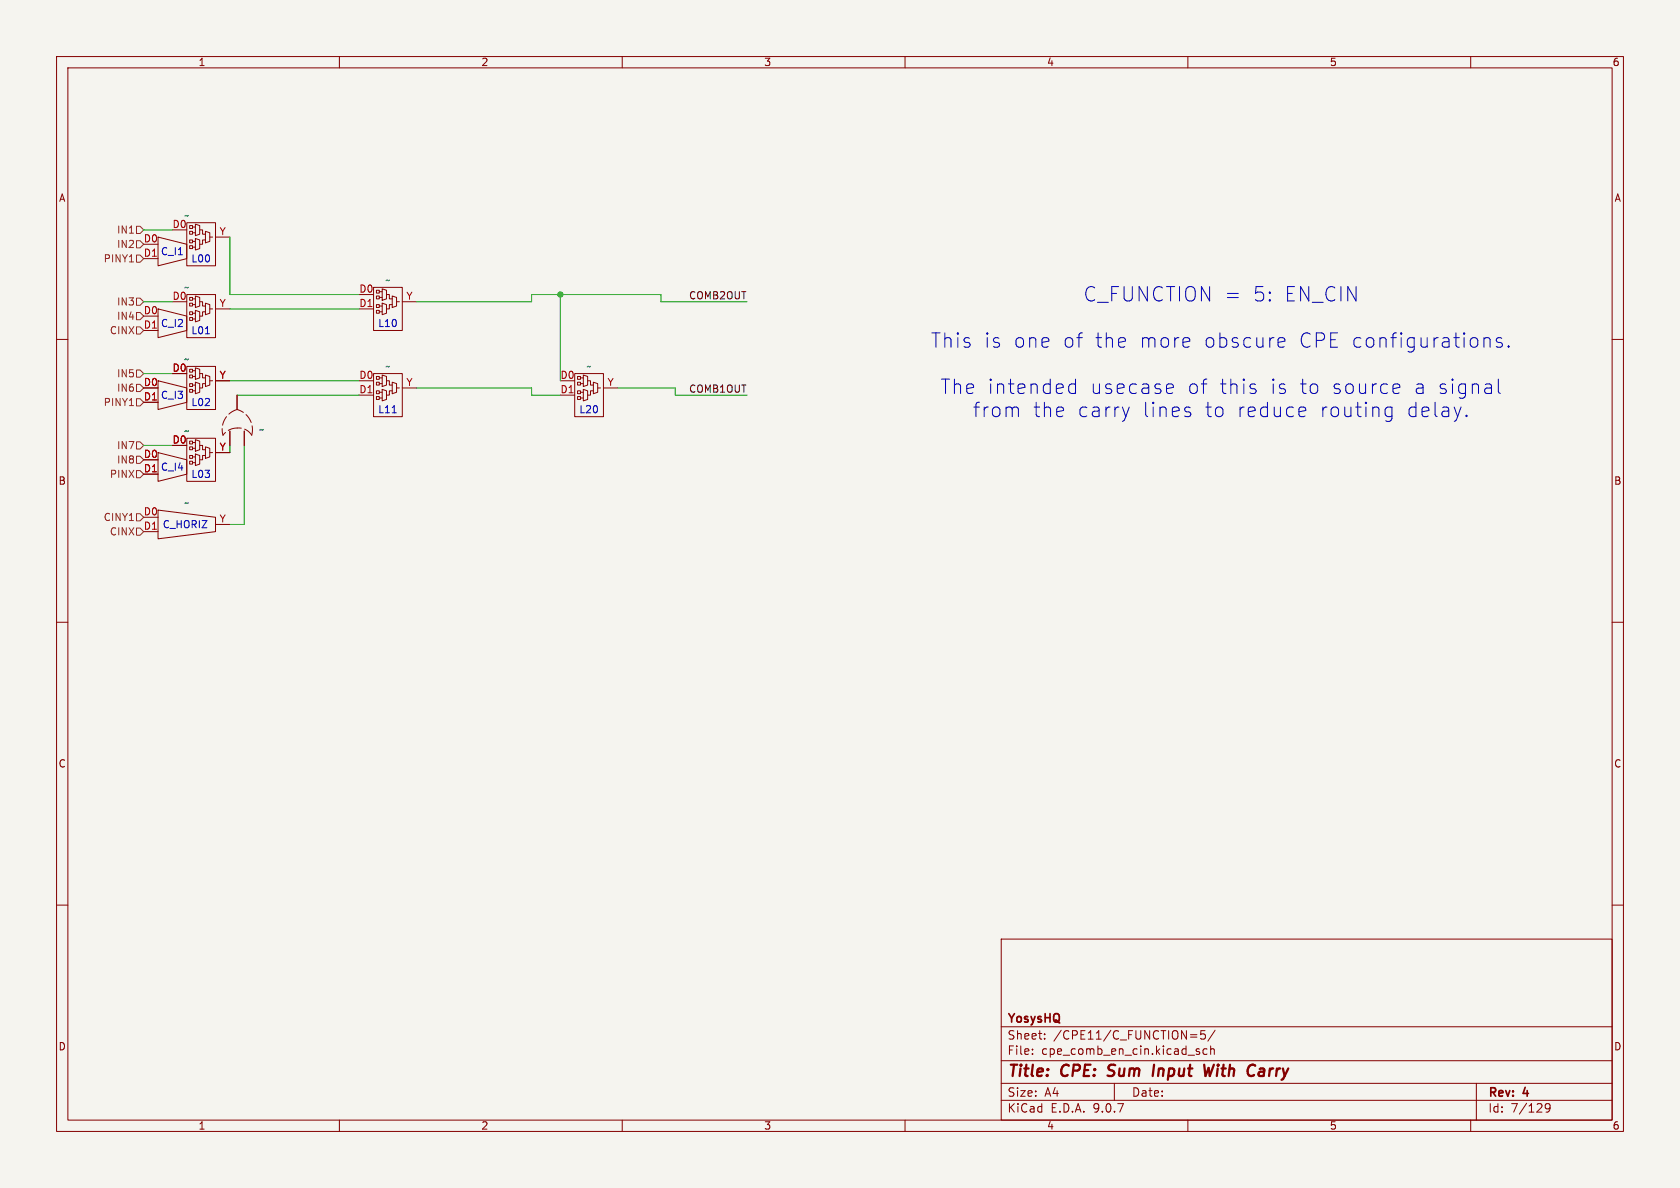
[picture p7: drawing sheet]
<svg xmlns="http://www.w3.org/2000/svg" width="297mm" height="210mm" viewBox="0 0 297 210" stroke-linecap="round" stroke-linejoin="round" font-family="sans-serif">
<path d="M0 0h297v210h-297z" fill="#f5f4ef" stroke="#f5f4ef" stroke-width=".18"/>
<g fill="none" stroke="#840000" stroke-width=".18">
<path d="M10 10h277v190h-277zM12 12h273v186h-273zM60 10v2M110 10v2M160 10v2M210 10v2M260 10v2M33 39.4h5.1v7.6h-5.1zM33.5 39.9h.5v.5h-.5zM34.5 39.6l.8 .3v1.5l-.8 .3zM25.4 45.7h2.5M25.4 58.4h2.5"/>
<path d="M27.9 41.9l5.1 1.3v2.5l-5.1 1.3zM27.9 54.6l5.1 1.3v2.5l-5.1 1.3zM33 52.1h5.1v7.6h-5.1zM33.5 40.9h.5v.5h-.5zM33.5 42.4h.5v.5h-.5zM33.5 43.4h.5v.5h-.5zM33.5 52.6h.5v.5h-.5zM33.5 53.6h.5v.5h-.5zM33.5 55.1h.5v.5h-.5zM33.5 56.1h.5v.5h-.5zM34 40.1h.5M34 41.1h.5"/>
<path d="M34 42.7h.5M34 43.7h.5M34 52.8h.5M34 53.8h.5M34 55.4h.5M34 56.4h.5M34.5 42.2l.8 .2v1.5l-.8 .3zM34.5 52.3l.8 .3v1.5l-.8 .3zM34.5 54.9l.8 .2v1.5l-.8 .3zM35.3 40.6h.5v.8h.5M35.3 53.3h.5v.8h.5M36.3 42.4h-.5v.8h-.5"/>
<path d="M36.3 40.9l.8 .2v1.6l-.8 .2zM36.3 55.1h-.5v.8h-.5M36.3 53.6l.8 .2v1.6l-.8 .2zM37.1 54.6h.5M37.1 41.9h.5M38.1 54.6h2.5M38.1 41.9h2.5M63.5 54.6h2.5M66 50.8h5.1v7.6h-5.1zM66.5 51.3h.6v.5h-.6zM66.5 52.3h.6v.5h-.6zM66.5 53.8h.6v.6h-.6z"/>
<path d="M66.5 54.9h.6v.5h-.6zM67.1 51.6h.5M67.1 52.6h.5M67.1 54.1h.5M67.1 55.1h.5M67.6 51.1l.7 .2v1.5l-.7 .3zM67.6 53.6l.7 .2v1.6l-.7 .2zM68.3 52.1h.5v.7h.5M69.3 53.8h-.5v.8h-.5M69.3 52.3l.8 .3v1.5l-.8 .3zM70.1 53.3h.5M71.1 53.3h2.6"/>
<path d="M10 60h2M25.4 71.1h2.5M27.9 67.3l5.1 1.3v2.5l-5.1 1.3zM33 64.8h5.1v7.6h-5.1zM33 77.5h5.1v7.6h-5.1zM33.5 65.3h.5v.5h-.5zM33.5 66.3h.5v.5h-.5zM33.5 67.8h.5v.5h-.5zM33.5 68.8h.5v.5h-.5zM33.5 78h.5v.5h-.5zM33.5 79h.5v.5h-.5zM34 65.5h.5"/>
<path d="M34 66.5h.5M34 68.1h.5M34 69.1h.5M34 78.2h.5M34 79.2h.5M34.5 65l.8 .3v1.5l-.8 .3zM34.5 67.6l.8 .2v1.5l-.8 .3zM34.5 77.7l.8 .3v1.5l-.8 .3zM35.3 66h.5v.8h.5M35.3 78.7h.5v.8h.5M36.3 67.8h-.5v.8h-.5M36.3 66.3l.8 .2v1.6l-.8 .2z"/>
<path d="M36.3 79l.8 .2v1.6l-.8 .2zM37.1 67.3h.5M38.1 67.3h2.5M40.6 76.2v2.5M41.9 69.9v2.5M43.2 76.2v2.5M63.5 69.9h2.5M66 66h5.1v7.7h-5.1zM66.5 66.5h.6v.6h-.6zM66.5 67.6h.6v.5h-.6zM66.5 69.1h.6v.5h-.6zM66.5 70.1h.6v.5h-.6z"/>
<path d="M67.1 66.8h.5M67.1 67.8h.5M67.1 69.3h.5M67.1 70.4h.5M67.6 66.3l.7 .2v1.6l-.7 .2zM67.6 68.8l.7 .3v1.5l-.7 .3zM68.3 67.3h.5v.8h.5M69.3 69.1h-.5v.8h-.5M69.3 67.6l.8 .2v1.5l-.8 .3zM70.1 68.6h.5M71.1 68.6h2.6M99.1 69.9h2.5"/>
<path d="M101.6 66h5.1v7.7h-5.1zM102.1 66.5h.5v.6h-.5zM102.1 67.6h.5v.5h-.5zM102.1 69.1h.5v.5h-.5zM102.1 70.1h.5v.5h-.5zM102.6 66.8h.5M102.6 67.8h.5M102.6 69.3h.5M102.6 70.4h.5M103.1 66.3l.8 .2v1.6l-.8 .2zM103.1 68.8l.8 .3v1.5l-.8 .3zM103.9 67.3h.5v.8h.5"/>
<path d="M104.9 69.1h-.5v.8h-.5M104.9 67.6l.8 .2v1.5l-.8 .3zM105.7 68.6h.5M106.7 68.6h2.5M285 60h2M25.4 83.8h2.5M25.4 94h2.5M27.9 80l5.1 1.3v2.5l-5.1 1.3zM27.9 90.2l10.2 1.2v2.6l-10.2 1.3zM33.5 80.5h.5v.5h-.5zM33.5 81.5h.5v.5h-.5zM34 80.8h.5"/>
<path d="M34 81.8h.5M34.5 80.3l.8 .2v1.5l-.8 .3zM36.3 80.5h-.5v.8h-.5M37.1 80h.5M38.1 80h2.5M38.1 92.7h2.5M10 110h2M285 110h2M10 160h2M177 166h108v32h-108zM285 160h2M60 198v2"/>
<path d="M110 198v2M160 198v2M177 194.5h108M177 191.5h108M177 187.5h108M177 181.5h108M182.5 186.3v.1M182.5 185.5v.1M184.7 183.6v.1M184.7 182.8v.1M197 191.5v3M210 198v2"/>
<path d="M210.5 182.9h1.1M210.5 183.3h1.1M211.5 185.7l.6 .4-.2 .3-.4-.1M212 185.5l-.3-.1-.2 .2M213 182.2h-.7l-.1 .7 .3-.1h.5l.1 .3-.1 .5-.2 .1-.6-.1M213.4 185.5l-.4-.1-.3 .3v.4l.1 .2h.6M214 185.5l.2-.1 .4 .1 .1 .9M214 184.9v1.5M214.8 182.1l-1.3 2M260 198v2M261 191.5v6.5M274 195.7l-.3 .3h-.2l-.3-.3 .1-.5 .4-.1 .3 .1a.99 .99 0 0 1-.4 1.4h-.3"/>
</g>
<path d="M195.8 190.1l.3 .1M196.1 188.4l-.1 .2v.4M204 188.2l-.2 2M214.6 188.2l-.7 2-.2-1.4-.6 1.4M223.3 188.9l-.6 .1M223.3 189.4h-.5a.4 .4 0 0 0-.3 .4 .4 .4 0 0 0 .2 .4h.5" fill="none" stroke="#840000" stroke-width=".4"/>
<path d="M41.9 72.4a3.7 3.7 0 0 0-2.5 4.5M42 75.7a3.1 3.1 0 0 0-2.6 1.2M44.5 76.9a2.69 2.69 0 0 0-2.5-1.2M44.5 76.9a3.7 3.7 0 0 0-2.6-4.5" fill="none" stroke="#840000" stroke-width=".18" stroke-dasharray="1.7 .6"/>
<g fill="none" stroke="#725600" stroke-width=".18">
<path d="M24.1 57.8h.7l.6 .6-.6 .7h-.7zM24.1 55.2h.7l.6 .7-.6 .6h-.7zM24.1 52.7h.7l.6 .6-.6 .7h-.7zM24.1 42.5h.7l.6 .7-.6 .6h-.7zM24.1 45.1h.7l.6 .6-.6 .7h-.7zM24.1 40h.7l.6 .6-.6 .7h-.7zM24.1 70.5h.7l.6 .6-.6 .7h-.7zM24.1 65.4h.7l.6 .6-.6 .7h-.7zM24.1 78.1h.7l.6 .6-.6 .7h-.7zM24.1 67.9h.7l.6 .7-.6 .6h-.7zM24.1 80.6h.7l.6 .7-.6 .6h-.7zM24.1 83.2h.7l.6 .6-.6 .7h-.7z"/>
<path d="M24.1 93.3h.7l.6 .7-.6 .6h-.7zM24.1 90.8h.7l.6 .6-.6 .7h-.7z"/>
</g>
<g fill="none" stroke="#009600" stroke-width=".18">
<path d="M25.4 53.3h5.1M25.4 40.6h5.1M40.6 41.9v10.2h22.9M40.6 54.6h22.9M73.7 53.3h20.3v-1.2h22.8v1.2h15.3M99.1 52.1v15.2M25.4 66h5.1M25.4 78.7h5.1M40.6 67.3h22.9M40.6 78.7v1.3M41.9 69.9h21.6M43.2 78.7v14h-2.6"/>
<path d="M73.7 68.6h20.3v1.3h5.1M109.2 68.6h10.2v1.3h12.7"/>
</g>
<g fill="none" stroke="#0000c2" stroke-width=".18">
<path d="M36.3 59h.7M210.2 59.8l.1 .5-1.2 .2M226.1 59.8l.7-.1 .2 .1 .1 .5-1.2 .2M262.3 59.9a.63 .63 0 0 1 1.1 .2v1.3M265.5 59.8l-.6-.1-.4 .4 .1 .3 .9 .3 .1 .2-.1 .4-.3 .1-.7-.1M69.3 73h.8M189 69.3l.4 .3 .7-.2M190.1 67v2.6M190.1 68l-.7-.1-.4 .2M199.6 72l-.6 1.6M206.6 67.9l.7 .1 .1 .5-1.2 .2M207.3 69.4l-.7 .2"/>
<path d="M210.2 72.8l.3 .4-.1 .3-.2 .1M210.2 72l.2 .1M221.9 68.8l.2 .3-.2 .3M226.1 61.3l.2 .1 .7-.1M230 72l.7 .1 .1 .5-1.2 .2M230.7 73.5l-.7 .1M246.1 72.1l-.7-.1-.5 .4v.8l.2 .3 .3 .1 .7-.1M246.1 72v2a.69 .69 0 0 1-1.1 .4M246.6 67.9l.7 .1 .2 .5-1.2 .2M247.3 69.4l-.7 .2M259.3 73.4l.1 .1-.1 .1M259.3 73.4l-.2 .1 .2 .1"/>
<path d="M259.3 73.4v.2M264.9 67v2.2l.3 .4M266.7 61.1l.1 .2-.1 .1M266.7 61.1l-.1 .2 .1 .1M266.7 61.1v.3"/>
</g>
<circle cx="99.1" cy="52.1" r=".46" fill="#009600" stroke="#009600" stroke-width=".18"/>
<g font-size="3.5" fill="#0000c2">
<text x="191.5" y="53.5">C_FUNCTION =</text>
<text x="221.4" y="53.5">5:</text>
<text x="226.9" y="53.5">EN_CIN</text>
<text x="164.5" y="61.7">This</text>
<text x="173.9" y="61.7">is</text>
<text x="179.1" y="61.7">one</text>
<text x="187.7" y="61.7">of</text>
<text x="193.3" y="61.7">the</text>
<text x="201.2" y="61.7">more</text>
<text x="212.5" y="61.7">obscure</text>
<text x="229.2" y="61.7">CPE configurations.</text>
<text x="166.2" y="69.9">The intended</text>
<text x="192.6" y="69.9">usecase</text>
<text x="209.7" y="69.9">of</text>
<text x="215.4" y="69.9">this</text>
<text x="224.3" y="69.9">is</text>
<text x="229.4" y="69.9">to</text>
<text x="235" y="69.9">source</text>
<text x="249.5" y="69.9">a signal</text>
<text x="172" y="74">from</text>
<text x="182.6" y="74">the</text>
<text x="190.4" y="74">carry</text>
<text x="201.8" y="74">lines</text>
<text x="212.8" y="74">to</text>
<text x="218.4" y="74">reduce</text>
<text x="233" y="74">routing</text>
<text x="248.3" y="74">delay.</text>
</g>
<g font-size="2.8" fill="#840000">
<text x="178" y="190.9">Title:</text>
<text x="187.7" y="190.9">CPE:</text>
<text x="196.7" y="190.9">Sum</text>
<text x="205.4" y="190.9">Input</text>
<text x="215.3" y="190.9">With</text>
<text x="223.8" y="190.9">Carry</text>
</g>
<g font-size="2.1" fill="#840000">
<text x="178" y="184">Sheet:</text>
<text x="178" y="181.2">YosysHQ</text>
<text x="186.2" y="184">/CPE11/C_FUNCTION=5/</text>
<text x="178" y="186.7">File:</text>
<text x="184.1" y="186.7">cpe_comb_en_cin.kicad_sch</text>
<text x="178" y="196.9">KiCad</text>
<text x="178" y="194.1">Size:</text>
<text x="184.7" y="194.1">A4</text>
<text x="185.7" y="196.9">E.D.A.</text>
<text x="193.3" y="196.9">9.0.7</text>
<text x="200" y="194.1">Date:</text>
<text x="263" y="194.3">Rev:</text>
<text x="263" y="196.9">Id:</text>
<text x="267.1" y="196.9">7/129</text>
<text x="269.4" y="194.3">4</text>
</g>
<g font-size="1.8" fill="#840000">
<text x="35" y="11.9">1</text>
<text x="85" y="11.9">2</text>
<text x="135" y="11.9">3</text>
<text x="185" y="11.9">4</text>
<text x="235" y="11.9">5</text>
<text x="285" y="11.9">6</text>
<text x="10.3" y="35.9">A</text>
<text x="285.3" y="35.9">A</text>
<text x="10.3" y="85.9">B</text>
<text x="285.3" y="85.9">B</text>
<text x="10.3" y="135.9">C</text>
<text x="285.3" y="135.9">C</text>
<text x="10.3" y="185.9">D</text>
<text x="285.3" y="185.9">D</text>
<text x="35" y="199.9">1</text>
<text x="85" y="199.9">2</text>
<text x="135" y="199.9">3</text>
<text x="185" y="199.9">4</text>
<text x="235" y="199.9">5</text>
<text x="285" y="199.9">6</text>
</g>
<g font-size="1.8" fill="#725600">
<text x="20.6" y="41.5">IN1</text>
<text x="18.2" y="46.6">PINY1</text>
<text x="20.6" y="44">IN2</text>
<text x="19.3" y="59.3">CINX</text>
<text x="20.6" y="56.7">IN4</text>
<text x="20.6" y="54.2">IN3</text>
<text x="18.2" y="72">PINY1</text>
<text x="20.6" y="66.9">IN5</text>
<text x="20.6" y="69.4">IN6</text>
<text x="20.6" y="82.1">IN8</text>
<text x="20.6" y="79.6">IN7</text>
<text x="19.3" y="84.7">PINX</text>
<text x="18.2" y="92.3">CINY1</text>
<text x="19.3" y="94.8">CINX</text>
</g>
<g font-size="1.8" fill="#a90000">
<text x="30.4" y="40.4">D0</text>
<text x="38.7" y="41.7">Y</text>
<text x="25.3" y="42.9">D0</text>
<text x="25.3" y="45.5">D1</text>
<text x="30.4" y="53.1">D0</text>
<text x="63.4" y="51.8">D0</text>
<text x="71.7" y="53.1">Y</text>
<text x="25.3" y="55.6">D0</text>
<text x="25.3" y="58.2">D1</text>
<text x="38.7" y="54.4">Y</text>
<text x="63.4" y="54.4">D1</text>
<text x="30.4" y="65.8">D0</text>
<text x="32.5" y="64.4">~</text>
<text x="25.3" y="68.3">D0</text>
<text x="25.3" y="70.9">D1</text>
<text x="38.7" y="67.1">Y</text>
<text x="63.4" y="67.1">D0</text>
<text x="63.4" y="69.6">D1</text>
<text x="71.7" y="68.3">Y</text>
<text x="99" y="67.1">D0</text>
<text x="99" y="69.6">D1</text>
<text x="107.3" y="68.3">Y</text>
<text x="32.5" y="77.1">~</text>
<text x="25.3" y="81">D0</text>
<text x="25.3" y="83.6">D1</text>
<text x="30.4" y="78.5">D0</text>
<text x="38.7" y="79.8">Y</text>
<text x="25.3" y="91.2">D0</text>
<text x="25.3" y="93.7">D1</text>
<text x="38.7" y="92.5">Y</text>
</g>
<g font-size="1.8" fill="#006464">
<text x="32.5" y="39">~</text>
<text x="32.5" y="51.7">~</text>
<text x="68" y="50.4">~</text>
<text x="68" y="65.6">~</text>
<text x="103.6" y="65.6">~</text>
<text x="45.7" y="76.8">~</text>
<text x="32.5" y="89.8">~</text>
</g>
<g font-size="1.8" fill="#0000c2">
<text x="28.4" y="45.3">C_I1</text>
<text x="33.7" y="46.6">L00</text>
<text x="28.4" y="58">C_I2</text>
<text x="33.7" y="59.3">L01</text>
<text x="66.8" y="58">L10</text>
<text x="28.4" y="70.7">C_I3</text>
<text x="33.7" y="72">L02</text>
<text x="66.8" y="73.3">L11</text>
<text x="102.3" y="73.3">L20</text>
<text x="28.4" y="83.4">C_I4</text>
<text x="33.7" y="84.7">L03</text>
<text x="28.7" y="93.6">C_HORIZ</text>
</g>
<g font-size="1.8" fill="#0f0f0f">
<text x="121.7" y="53">COMB2OUT</text>
<text x="121.7" y="69.5">COMB1OUT</text>
</g>
</svg>
